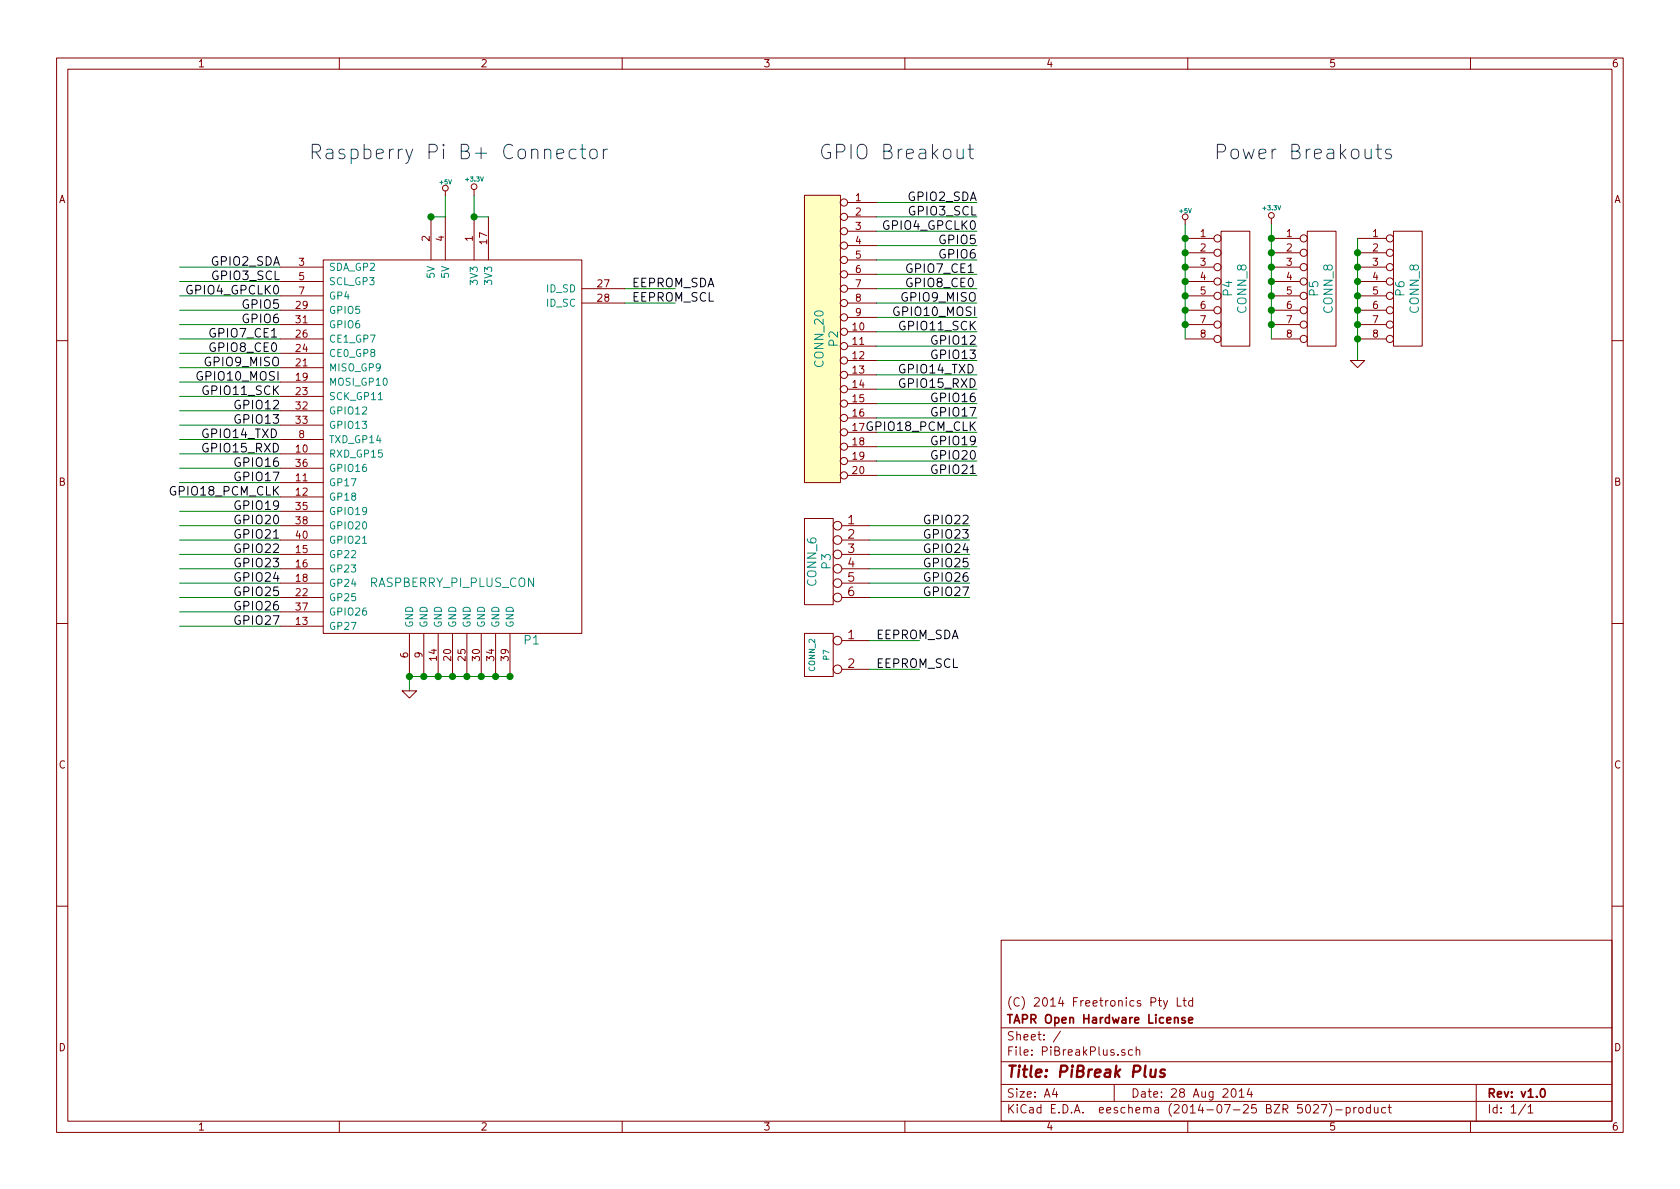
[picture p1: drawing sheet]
EESchema Schematic File Version 2
LIBS:power
LIBS:device
LIBS:transistors
LIBS:conn
LIBS:linear
LIBS:regul
LIBS:74xx
LIBS:cmos4000
LIBS:adc-dac
LIBS:memory
LIBS:xilinx
LIBS:special
LIBS:microcontrollers
LIBS:dsp
LIBS:microchip
LIBS:analog_switches
LIBS:motorola
LIBS:texas
LIBS:intel
LIBS:audio
LIBS:interface
LIBS:digital-audio
LIBS:philips
LIBS:display
LIBS:cypress
LIBS:siliconi
LIBS:opto
LIBS:atmel
LIBS:contrib
LIBS:valves
LIBS:freetronics_kicad_sch_lib
LIBS:PiBreakPlus-cache
EELAYER 24 0
EELAYER END
$Descr A4 11693 8268
encoding utf-8
Sheet 1 1
Title "PiBreak Plus"
Date "28 Aug 2014"
Rev "v1.0"
Comp "TAPR Open Hardware License"
Comment1 "(C) 2014 Freetronics Pty Ltd"
Comment2 ""
Comment3 ""
Comment4 ""
$EndDescr
Text Notes 2150 1100 0    100  ~ 0
Raspberry Pi B+ Connector
Text Notes 5700 1100 0    100  ~ 0
GPIO Breakout
$Comp
L CONN_8 P4
U 1 1
P 8600 2000
F 0 "P4" V 8550 2000 60  0000 C CNN
F 1 "CONN_8" V 8650 2000 60  0000 C CNN
F 2 "~" H 8600 2000 60  0000 C CNN
F 3 "~" H 8600 2000 60  0000 C CNN
	1    8600 2000
	1    0    0    -1  
$EndComp
$Comp
L CONN_8 P6
U 1 1
P 9800 2000
F 0 "P6" V 9750 2000 60  0000 C CNN
F 1 "CONN_8" V 9850 2000 60  0000 C CNN
F 2 "~" H 9800 2000 60  0000 C CNN
F 3 "~" H 9800 2000 60  0000 C CNN
	1    9800 2000
	1    0    0    -1  
$EndComp
$Comp
L CONN_8 P5
U 1 1
P 9200 2000
F 0 "P5" V 9150 2000 60  0000 C CNN
F 1 "CONN_8" V 9250 2000 60  0000 C CNN
F 2 "~" H 9200 2000 60  0000 C CNN
F 3 "~" H 9200 2000 60  0000 C CNN
	1    9200 2000
	1    0    0    -1  
$EndComp
Wire Wire Line
	8250 1550 8250 2350
Wire Wire Line
	9450 1650 9450 2500
Wire Wire Line
	8850 1550 8850 2350
Connection ~ 8850 2250
Connection ~ 8850 2150
Connection ~ 8850 2050
Connection ~ 8850 1950
Connection ~ 8850 1850
Connection ~ 8850 1750
Connection ~ 8850 1650
Connection ~ 9450 2350
Connection ~ 9450 2250
Connection ~ 9450 2150
Connection ~ 9450 2050
Connection ~ 9450 1950
Connection ~ 9450 1850
Connection ~ 9450 1750
Connection ~ 8250 2250
Connection ~ 8250 2150
Connection ~ 8250 2050
Connection ~ 8250 1950
Connection ~ 8250 1850
Connection ~ 8250 1750
Connection ~ 8250 1650
$Comp
L +5V #PWR4
U 1 1
P 8250 1550
F 0 "#PWR4" H 8250 1640 20  0001 C CNN
F 1 "+5V" H 8250 1640 30  0000 C CNN
F 2 "" H 8250 1550 60  0000 C CNN
F 3 "" H 8250 1550 60  0000 C CNN
	1    8250 1550
	1    0    0    -1  
$EndComp
$Comp
L +3.3V #PWR5
U 1 1
P 8850 1550
F 0 "#PWR5" H 8850 1510 30  0001 C CNN
F 1 "+3.3V" H 8850 1660 30  0000 C CNN
F 2 "" H 8850 1550 60  0000 C CNN
F 3 "" H 8850 1550 60  0000 C CNN
	1    8850 1550
	1    0    0    -1  
$EndComp
$Comp
L GND #PWR6
U 1 1
P 9450 2500
F 0 "#PWR6" H 9450 2500 30  0001 C CNN
F 1 "GND" H 9450 2430 30  0001 C CNN
F 2 "" H 9450 2500 60  0000 C CNN
F 3 "" H 9450 2500 60  0000 C CNN
	1    9450 2500
	1    0    0    -1  
$EndComp
Text Notes 8450 1100 0    100  ~ 0
Power Breakouts
$Comp
L RASPBERRY_PI_PLUS_CON P1
U 1 1
P 3200 3100
F 0 "P1" H 3700 1750 60  0000 C CNN
F 1 "RASPBERRY_PI_PLUS_CON" H 3150 2150 60  0000 C CNN
F 2 "" H 3350 3500 60  0000 C CNN
F 3 "" H 3350 3500 60  0000 C CNN
	1    3200 3100
	1    0    0    -1  
$EndComp
Text Label 1950 1850 2    60   ~ 0
GPIO2_SDA
Text Label 1950 1950 2    60   ~ 0
GPIO3_SCL
Text Label 1950 2050 2    60   ~ 0
GPIO4_GPCLK0
Text Label 1450 2350 0    60   ~ 0
GPIO7_CE1
Wire Wire Line
	1950 1850 1250 1850
Wire Wire Line
	1950 1950 1250 1950
Wire Wire Line
	1950 2050 1250 2050
Wire Wire Line
	1950 2350 1250 2350
Wire Wire Line
	1950 2450 1250 2450
Wire Wire Line
	1950 2550 1250 2550
Wire Wire Line
	1950 2650 1250 2650
Wire Wire Line
	1950 2750 1250 2750
Wire Wire Line
	1950 3050 1250 3050
Wire Wire Line
	1950 3150 1250 3150
Wire Wire Line
	1950 3350 1250 3350
Wire Wire Line
	1950 3450 1250 3450
Wire Wire Line
	1950 3950 1250 3950
Wire Wire Line
	1950 4050 1250 4050
Wire Wire Line
	1950 4150 1250 4150
Wire Wire Line
	1950 4250 1250 4250
Wire Wire Line
	1950 4350 1250 4350
Text Label 1450 2450 0    60   ~ 0
GPIO8_CE0
Text Label 1950 2550 2    60   ~ 0
GPIO9_MISO
Text Label 1950 2650 2    60   ~ 0
GPIO10_MOSI
Text Label 1950 2750 2    60   ~ 0
GPIO11_SCK
Text Label 1400 3050 0    60   ~ 0
GPIO14_TXD
Text Label 1400 3150 0    60   ~ 0
GPIO15_RXD
Text Label 1950 3350 2    60   ~ 0
GPIO17
Text Label 1950 3450 2    60   ~ 0
GPIO18_PCM_CLK
Text Label 1950 3850 2    60   ~ 0
GPIO22
Text Label 1950 3950 2    60   ~ 0
GPIO23
Text Label 1950 4050 2    60   ~ 0
GPIO24
Text Label 1950 4150 2    60   ~ 0
GPIO25
Text Label 1950 4250 2    60   ~ 0
GPIO26
Wire Wire Line
	1950 3850 1250 3850
Wire Wire Line
	1250 3750 1950 3750
Wire Wire Line
	1950 3650 1250 3650
Wire Wire Line
	1250 3550 1950 3550
Wire Wire Line
	1950 3250 1250 3250
Wire Wire Line
	1950 2950 1250 2950
Wire Wire Line
	1950 2850 1250 2850
Wire Wire Line
	1950 2250 1250 2250
Wire Wire Line
	1950 2150 1250 2150
Text Label 1950 2150 2    60   ~ 0
GPIO5
Text Label 1950 2250 2    60   ~ 0
GPIO6
Text Label 1950 2850 2    60   ~ 0
GPIO12
Text Label 1950 2950 2    60   ~ 0
GPIO13
Text Label 1950 3550 2    60   ~ 0
GPIO19
Text Label 1950 3650 2    60   ~ 0
GPIO20
Text Label 1950 3750 2    60   ~ 0
GPIO21
Text Label 1950 4350 2    60   ~ 0
GPIO27
Text Label 1950 3250 2    60   ~ 0
GPIO16
Wire Wire Line
	2850 4700 3550 4700
Wire Wire Line
	2850 4700 2850 4800
$Comp
L GND #PWR1
U 1 1
P 2850 4800
F 0 "#PWR1" H 2850 4800 30  0001 C CNN
F 1 "GND" H 2850 4730 30  0001 C CNN
F 2 "" H 2850 4800 60  0000 C CNN
F 3 "" H 2850 4800 60  0000 C CNN
	1    2850 4800
	1    0    0    -1  
$EndComp
Connection ~ 2850 4700
Connection ~ 2950 4700
Connection ~ 3050 4700
Connection ~ 3150 4700
Connection ~ 3250 4700
Connection ~ 3350 4700
Connection ~ 3450 4700
Connection ~ 3550 4700
Connection ~ 3000 1500
Wire Wire Line
	3000 1500 3100 1500
Wire Wire Line
	3100 1500 3100 1350
Wire Wire Line
	3400 1500 3300 1500
Wire Wire Line
	3300 1500 3300 1350
Connection ~ 3300 1500
$Comp
L +3.3V #PWR3
U 1 1
P 3300 1350
F 0 "#PWR3" H 3300 1310 30  0001 C CNN
F 1 "+3.3V" H 3300 1460 30  0000 C CNN
F 2 "" H 3300 1350 60  0000 C CNN
F 3 "" H 3300 1350 60  0000 C CNN
	1    3300 1350
	1    0    0    -1  
$EndComp
$Comp
L +5V #PWR2
U 1 1
P 3100 1350
F 0 "#PWR2" H 3100 1440 20  0001 C CNN
F 1 "+5V" H 3100 1440 30  0000 C CNN
F 2 "" H 3100 1350 60  0000 C CNN
F 3 "" H 3100 1350 60  0000 C CNN
	1    3100 1350
	1    0    0    -1  
$EndComp
Wire Wire Line
	4350 2000 4700 2000
Wire Wire Line
	4350 2100 4700 2100
Text Label 4400 2000 0    60   ~ 0
EEPROM_SDA
Text Label 4400 2100 0    60   ~ 0
EEPROM_SCL
Text Label 6800 1400 2    60   ~ 0
GPIO2_SDA
Text Label 6800 1500 2    60   ~ 0
GPIO3_SCL
Text Label 6800 1600 2    60   ~ 0
GPIO4_GPCLK0
Text Label 6300 1900 0    60   ~ 0
GPIO7_CE1
Wire Wire Line
	6800 1400 6100 1400
Wire Wire Line
	6800 1500 6100 1500
Wire Wire Line
	6800 1600 6100 1600
Wire Wire Line
	6800 1900 6100 1900
Wire Wire Line
	6800 2000 6100 2000
Wire Wire Line
	6800 2100 6100 2100
Wire Wire Line
	6800 2200 6100 2200
Wire Wire Line
	6800 2300 6100 2300
Wire Wire Line
	6800 2600 6100 2600
Wire Wire Line
	6800 2700 6100 2700
Wire Wire Line
	6800 2900 6100 2900
Wire Wire Line
	6800 3000 6100 3000
Wire Wire Line
	6750 3750 6050 3750
Wire Wire Line
	6750 3850 6050 3850
Wire Wire Line
	6750 3950 6050 3950
Wire Wire Line
	6750 4050 6050 4050
Wire Wire Line
	6750 4150 6050 4150
Text Label 6300 2000 0    60   ~ 0
GPIO8_CE0
Text Label 6800 2100 2    60   ~ 0
GPIO9_MISO
Text Label 6800 2200 2    60   ~ 0
GPIO10_MOSI
Text Label 6800 2300 2    60   ~ 0
GPIO11_SCK
Text Label 6250 2600 0    60   ~ 0
GPIO14_TXD
Text Label 6250 2700 0    60   ~ 0
GPIO15_RXD
Text Label 6800 2900 2    60   ~ 0
GPIO17
Text Label 6800 3000 2    60   ~ 0
GPIO18_PCM_CLK
Text Label 6750 3650 2    60   ~ 0
GPIO22
Text Label 6750 3750 2    60   ~ 0
GPIO23
Text Label 6750 3850 2    60   ~ 0
GPIO24
Text Label 6750 3950 2    60   ~ 0
GPIO25
Text Label 6750 4050 2    60   ~ 0
GPIO26
Wire Wire Line
	6750 3650 6050 3650
Wire Wire Line
	6100 3300 6800 3300
Wire Wire Line
	6800 3200 6100 3200
Wire Wire Line
	6100 3100 6800 3100
Wire Wire Line
	6800 2800 6100 2800
Wire Wire Line
	6800 2500 6100 2500
Wire Wire Line
	6800 2400 6100 2400
Wire Wire Line
	6800 1800 6100 1800
Wire Wire Line
	6800 1700 6100 1700
Text Label 6800 1700 2    60   ~ 0
GPIO5
Text Label 6800 1800 2    60   ~ 0
GPIO6
Text Label 6800 2400 2    60   ~ 0
GPIO12
Text Label 6800 2500 2    60   ~ 0
GPIO13
Text Label 6800 3100 2    60   ~ 0
GPIO19
Text Label 6800 3200 2    60   ~ 0
GPIO20
Text Label 6800 3300 2    60   ~ 0
GPIO21
Text Label 6750 4150 2    60   ~ 0
GPIO27
Text Label 6800 2800 2    60   ~ 0
GPIO16
$Comp
L CONN_20 P2
U 1 1
P 5750 2350
F 0 "P2" V 5700 2350 60  0000 C CNN
F 1 "CONN_20" V 5800 2350 60  0000 C CNN
F 2 "" H 5750 2350 60  0000 C CNN
F 3 "" H 5750 2350 60  0000 C CNN
	1    5750 2350
	-1   0    0    -1  
$EndComp
$Comp
L CONN_6 P3
U 1 1
P 5700 3900
F 0 "P3" V 5650 3900 60  0000 C CNN
F 1 "CONN_6" V 5750 3900 60  0000 C CNN
F 2 "" H 5700 3900 60  0000 C CNN
F 3 "" H 5700 3900 60  0000 C CNN
	1    5700 3900
	-1   0    0    -1  
$EndComp
$Comp
L CONN_2 P7
U 1 1
P 5700 4550
F 0 "P7" V 5650 4550 40  0000 C CNN
F 1 "CONN_2" V 5750 4550 40  0000 C CNN
F 2 "" H 5700 4550 60  0000 C CNN
F 3 "" H 5700 4550 60  0000 C CNN
	1    5700 4550
	-1   0    0    -1  
$EndComp
Wire Wire Line
	6050 4450 6400 4450
Wire Wire Line
	6050 4650 6400 4650
Text Label 6100 4450 0    60   ~ 0
EEPROM_SDA
Text Label 6100 4650 0    60   ~ 0
EEPROM_SCL
$EndSCHEMATC
